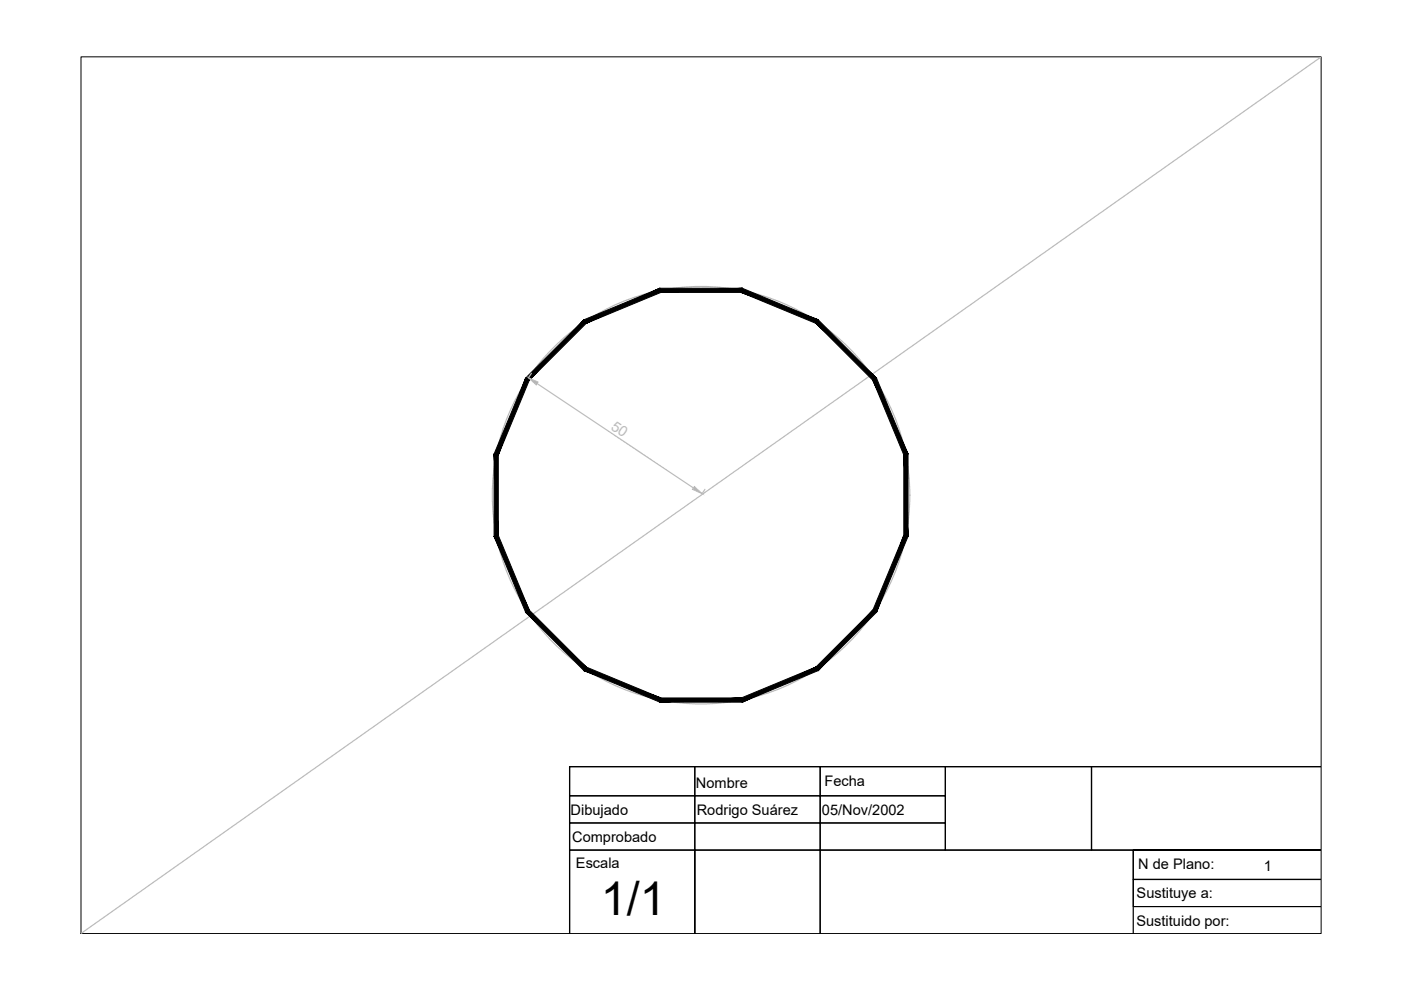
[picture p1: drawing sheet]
<svg xmlns="http://www.w3.org/2000/svg" width="297mm" height="210mm" viewBox="0 0 297 210" stroke-linecap="round" stroke-linejoin="round" font-family="sans-serif">
<!-- layer: 0 -->
<path d="M17.2 12.1h262.9v185.8h-262.9z" fill="none" stroke="#000" stroke-width=".21"/>
<path d="M120.8 162.5h26.5v6.2h-26.5zM120.8 168.7h26.5v5.8h-26.5zM120.8 174.5h26.5v5.7h-26.5zM147.3 162.5h26.6v6.2h-26.6zM147.3 168.7h26.6v5.8h-26.6zM147.3 174.5h26.6v5.7h-26.6zM173.9 162.5h26.5v6.2h-26.5zM173.9 168.7h26.5v5.8h-26.5zM173.9 174.5h26.5v5.7h-26.5zM200.4 162.5h31v17.7h-31zM280.1 192.2h-39.8v-5.7h39.8h-39.8v-6.3h39.8h-48.7v-17.7h48.7h-159.3v35.4v-17.7h26.5v17.7v-17.7h26.6v17.7v-17.7h66.4v17.7" fill="none" stroke="#000" stroke-width=".25"/>
<!-- layer: Auxiliar -->
<g fill="none" stroke="#bababa" stroke-width=".25">
<path d="M280.1 12.1l-262.9 185.8M112.7 79.1l-.6 .9M113.9 81.3l33.1 22.1M149.5 103.7l-.5 .8"/>
<circle cx="148.6" cy="105" r="44.3"/>
</g>
<!-- layer: 0 -->
<path d="M124.3 68.6l15.8-6.6-.2-.9zM123.8 67.8l16.1-6.7-15.6 7.5zM123.8 67.8l-11.6 12.8 12.1-12zM123.8 67.8l-11.6 12.8-.8-.4zM111.4 80.2l-5.8 16.3 6.6-15.9zM111.4 80.2l-5.8 16.3-.8-.2zM104.8 96.3l.8 17.2v-17zM104.8 96.3l.8 17.2-.8 .2zM104.8 113.7l7.4 15.7-6.6-15.9zM104.8 113.7l7.4 15.7-.8 .4zM111.4 129.8l12.9 11.6-12.1-12zM111.4 129.8l12.9 11.6-.5 .8zM124.3 141.4l-.5 .8 16.3 5.8zM123.8 142.2l16.3 5.8-.2 .9zM140.1 148l-.2 .9 17.3-.9zM139.9 148.9l17.3-.9 .2 .9zM157.2 148l.2 .9 15.6-7.5zM157.4 148.9l15.6-7.5 .5 .8zM173 141.4l.5 .8 11.6-12.8zM185.1 129.4l.7 .4-12.3 12.4zM191.6 113.5l-6.5 15.9 .7 .4zM191.6 113.5l.9 .2-6.7 16.1zM191.6 96.5v17l.9 .2zM191.6 96.5l.9-.2v17.4zM185.1 80.6l6.5 15.9 .9-.2zM185.1 80.6l.7-.4 6.7 16.1zM173 68.6l12.1 12 .7-.4zM173.5 67.8l12.3 12.4-12.8-11.6zM157.2 62l15.8 6.6 .5-.8zM157.4 61.1l16.1 6.7-16.3-5.8zM140.1 62h17.1l.2-.9zM139.9 61.1h17.5l-17.3 .9z" fill="#000" stroke="#000" stroke-width=".21"/>
<!-- layer: Auxiliar -->
<g fill="#bababa" stroke="#bababa" stroke-width=".21">
<path d="M147.2 103.2l1.7 1.5-2.1-1z"/>
<path d="M112 80.1l2.1 .9-.4 .6z"/>
</g>
<text font-size="9.9" x="127.4" y="194.1">1/1</text>
<text font-size="3.1" fill="#bababa" x="129.4" y="90.9" transform="rotate(33 129.4 90.9)">50</text>
<g font-size="3.1">
<text x="147.6" y="167.1">Nombre</text>
<text x="174.8" y="166.7">Fecha</text>
<text x="121" y="172.9">Dibujado</text>
<text x="147.7" y="172.8">Rodrigo Suárez</text>
<text x="174.3" y="172.8">05/Nov/2002</text>
<text x="121.3" y="178.5">Comprobado</text>
<text x="122.1" y="184">Escala</text>
<text x="241.3" y="184.3">N de Plano:</text>
<text x="268" y="184.6">1</text>
<text x="241" y="190.3">Sustituye a:</text>
<text x="240.9" y="196.3">Sustituido por:</text>
</g>
</svg>
